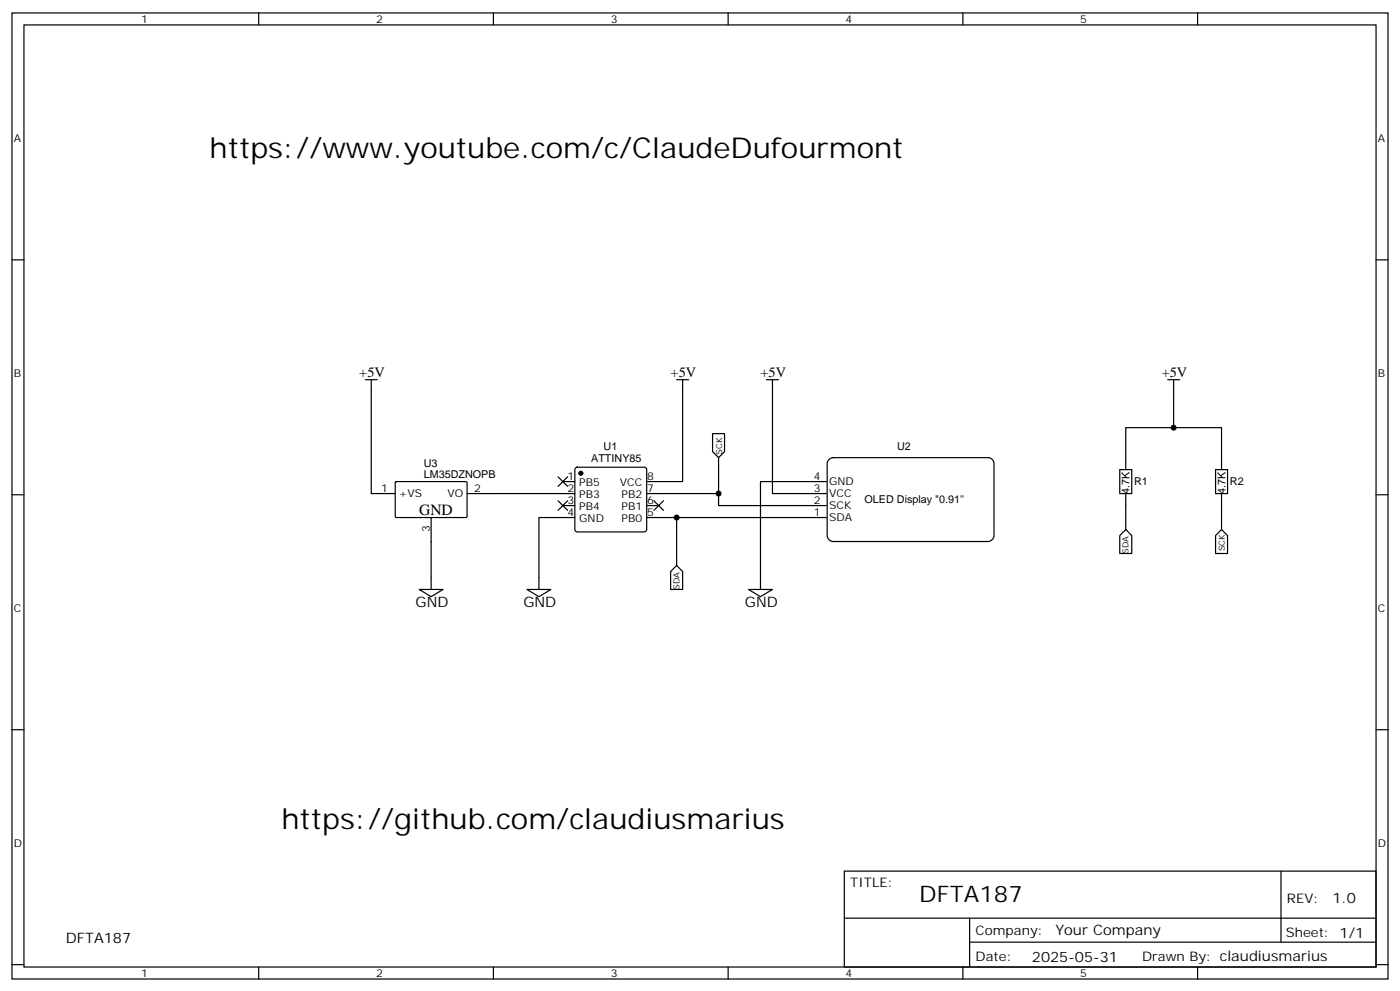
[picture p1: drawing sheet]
<svg xmlns="http://www.w3.org/2000/svg" width="412mm" height="292mm" viewBox="0 0 412 292" stroke-linecap="round" stroke-linejoin="round" font-family="sans-serif">
<g fill="none" stroke="#000" stroke-width=".35">
<path d="M3.5 3.8h405.4v284.3h-405.4zM7.1 7.3h398.2v277.3h-398.2zM76.2 3.8v3.5M145.3 3.8v3.5M214.5 3.8v3.5M283.6 3.8v3.5M352.8 3.8v3.5M3.5 76.5h3.6M405.3 76.5h3.6M107.6 111.8h3.5M109.4 111.8v33.5h7M199.3 111.8h3.5"/>
<path d="M201.1 111.8v29.9h-10.6M225.8 111.8h3.5M227.5 111.8v33.5h15.9M344 111.8h3.5M345.7 111.8v14.1M169.6 137.7l.4-.2h19.8l.5 .2 .2 .5v17.7l-.2 .5-.5 .2h-19.8l-.5-.3-.2-.4v-17.7zM209.9 127.6h3.5v5.3l-1.7 1.8-1.8-1.8zM211.7 134.7v10.6M244.2 135.2l1.2-.5h45.6a1.76 1.76 0 0 1 1.8 1.8v21.1a1.89 1.89 0 0 1-1.8 1.8h-45.6a1.89 1.89 0 0 1-1.7-1.8v-21.1zM329.8 138.2h3.6v7.1h-3.6zM331.6 138.2v-12.3h28.2v12.3M358.1 138.2h3.5v7.1h-3.5z"/>
<path d="M3.5 145.6h3.6M116.5 141.9l.3-.2 20.6 .1 .2 .3-.1 10.1-.3 .1h-20.6l-.2-.3zM127 152.3v21.2M137.6 145.3h31.7M164.4 147.4l2.8 2.8M164.4 140.3l2.8 2.9M165.8 141.7h3.5M165.8 148.8h3.5M167.2 147.4l-2.8 2.8M167.2 140.3l-2.8 2.9M169.3 152.3h-10.6v21.2M190.5 145.3h21.2v3.5h31.7"/>
<path d="M190.5 148.8h3.5M190.5 152.3h52.9M192.6 147.4l2.8 2.8M195.4 147.4l-2.8 2.8M199.3 152.3v14.1M243.4 141.7h-19.4v31.8M329.8 157.6l1.8-1.7 1.8 1.7v5.3h-3.6zM331.6 145.3v10.6M359.8 155.9l1.8 1.7v5.3h-3.5v-5.3zM359.8 145.3v10.6M405.3 145.6h3.6M123.5 173.5h7l-3.5 2.1z"/>
<path d="M155.2 173.5h7.1l-3.6 2.1zM199.3 166.4l1.8 1.8v5.3h-3.5v-5.3zM220.5 173.5h7l-3.5 2.1zM3.5 214.8h3.6M405.3 214.8h3.6M248.7 256.4h156.6v28.2h-156.6zM377.3 256.4v20.9M248.7 270.2h156.5M285.6 277.3h119.6M285.6 270.2v14.2M3.5 283.9h3.6M76.2 284.6v3.5"/>
<path d="M145.3 284.6v3.5M214.5 284.6v3.5M283.6 284.6v3.5M352.8 284.6v3.5M405.3 283.9h3.6"/>
</g>
<circle cx="171.1" cy="139.3" r=".53" fill="#000" stroke="#000" stroke-width=".35"/>
<g fill="#000">
<circle cx="345.7" cy="125.9" r=".88"/>
<circle cx="199.3" cy="152.3" r=".88"/>
<circle cx="211.7" cy="145.3" r=".88"/>
</g>
<g font-size="8.5">
<text x="61.7" y="46.5">https://www.youtube.com/c/ClaudeDufourmont</text>
<text x="82.9" y="244.1">https://github.com/claudiusmarius</text>
</g>
<text font-size="6.7" x="270.8" y="265.4">DFTA187</text>
<text font-size="4.6" x="123.5" y="151.6">GND</text>
<g font-size="4.2">
<text x="105.8" y="111.1">+5V</text>
<text x="197.6" y="111.1">+5V</text>
<text x="224" y="111.1">+5V</text>
<text x="342.2" y="111.1">+5V</text>
<text x="122.4" y="178.8">GND</text>
<text x="154.2" y="178.8">GND</text>
<text x="219.4" y="178.8">GND</text>
<text x="392.5" y="265.7">1.0</text>
<text x="310.9" y="275.2">Your Company</text>
<text x="19.4" y="277.6">DFTA187</text>
<text x="304" y="283">2025-05-31</text>
</g>
<g font-size="3.9">
<text x="250.5" y="261">TITLE:</text>
<text x="379.1" y="265.7">REV:</text>
<text x="287.4" y="275.2">Company:</text>
<text x="378.7" y="275.8">Sheet: 1/1</text>
<text x="287.4" y="282.9">Date:</text>
<text x="336.4" y="282.9">Drawn By: claudiusmarius</text>
</g>
<g font-size="3.2">
<text x="41.6" y="6.8">1</text>
<text x="110.8" y="6.8">2</text>
<text x="179.9" y="6.8">3</text>
<text x="249.1" y="6.8">4</text>
<text x="318.2" y="6.8">5</text>
<text x="4.1" y="41.9">A</text>
<text x="405.9" y="41.9">A</text>
<text x="4.1" y="111.1">B</text>
<text x="405.9" y="111.1">B</text>
<text x="124.8" y="137.5">U3</text>
<text x="174.2" y="135.8">ATTINY85</text>
<text x="177.8" y="132.3">U1</text>
<text x="264.2" y="132.3">U2</text>
<text x="124.8" y="140.6">LM35DZNOPB</text>
<text x="167.1" y="141.4">1</text>
<text x="170.6" y="143.2">PB5</text>
<text x="182.6" y="143.2">VCC</text>
<text x="190.7" y="141.4">8</text>
<text x="239.8" y="141.2">4</text>
<text x="244.2" y="142.6">GND</text>
<text x="334.1" y="142.9">R1</text>
<text x="362.3" y="142.9">R2</text>
<text x="112.3" y="144.9">1</text>
<text x="117.5" y="146.3">+VS</text>
<text x="131.9" y="146.3">VO</text>
<text x="139.7" y="144.9">2</text>
<text x="167.1" y="144.9">2</text>
<text x="167.1" y="148.4">3</text>
<text x="170.6" y="146.7">PB3</text>
<text x="183.1" y="146.7">PB2</text>
<text x="190.7" y="148.4">6</text>
<text x="190.7" y="144.9">7</text>
<text x="239.8" y="148.3">2</text>
<text x="239.8" y="144.8">3</text>
<text x="244.2" y="149.7">SCK</text>
<text x="244.2" y="146.2">VCC</text>
<text x="254.7" y="148.2">OLED Display &quot;0.91''</text>
<text x="332.7" y="145.3" transform="rotate(-90 332.7 145.3)">4.7K</text>
<text x="361" y="145.3" transform="rotate(-90 361 145.3)">4.7K</text>
<text x="167.1" y="152">4</text>
<text x="170.6" y="150.2">PB4</text>
<text x="170.6" y="153.7">GND</text>
<text x="183.1" y="153.7">PB0</text>
<text x="183.1" y="150.2">PB1</text>
<text x="190.7" y="152">5</text>
<text x="239.8" y="151.8">1</text>
<text x="244.2" y="153.2">SDA</text>
<text x="126.6" y="156.5" transform="rotate(-90 126.6 156.5)">3</text>
<text x="4.1" y="180.2">C</text>
<text x="405.9" y="180.2">C</text>
<text x="4.1" y="249.3">D</text>
<text x="405.9" y="249.3">D</text>
<text x="41.6" y="287.6">1</text>
<text x="110.8" y="287.6">2</text>
<text x="179.9" y="287.6">3</text>
<text x="249.1" y="287.6">4</text>
<text x="318.2" y="287.6">5</text>
</g>
<g font-size="2.5">
<text x="212.7" y="133.9" transform="rotate(-90 212.7 133.9)">SCK</text>
<text x="332.5" y="163.1" transform="rotate(-90 332.5 163.1)">SDA</text>
<text x="360.8" y="162.3" transform="rotate(-90 360.8 162.3)">SCK</text>
<text x="200.2" y="173.7" transform="rotate(-90 200.2 173.7)">SDA</text>
</g>
</svg>
